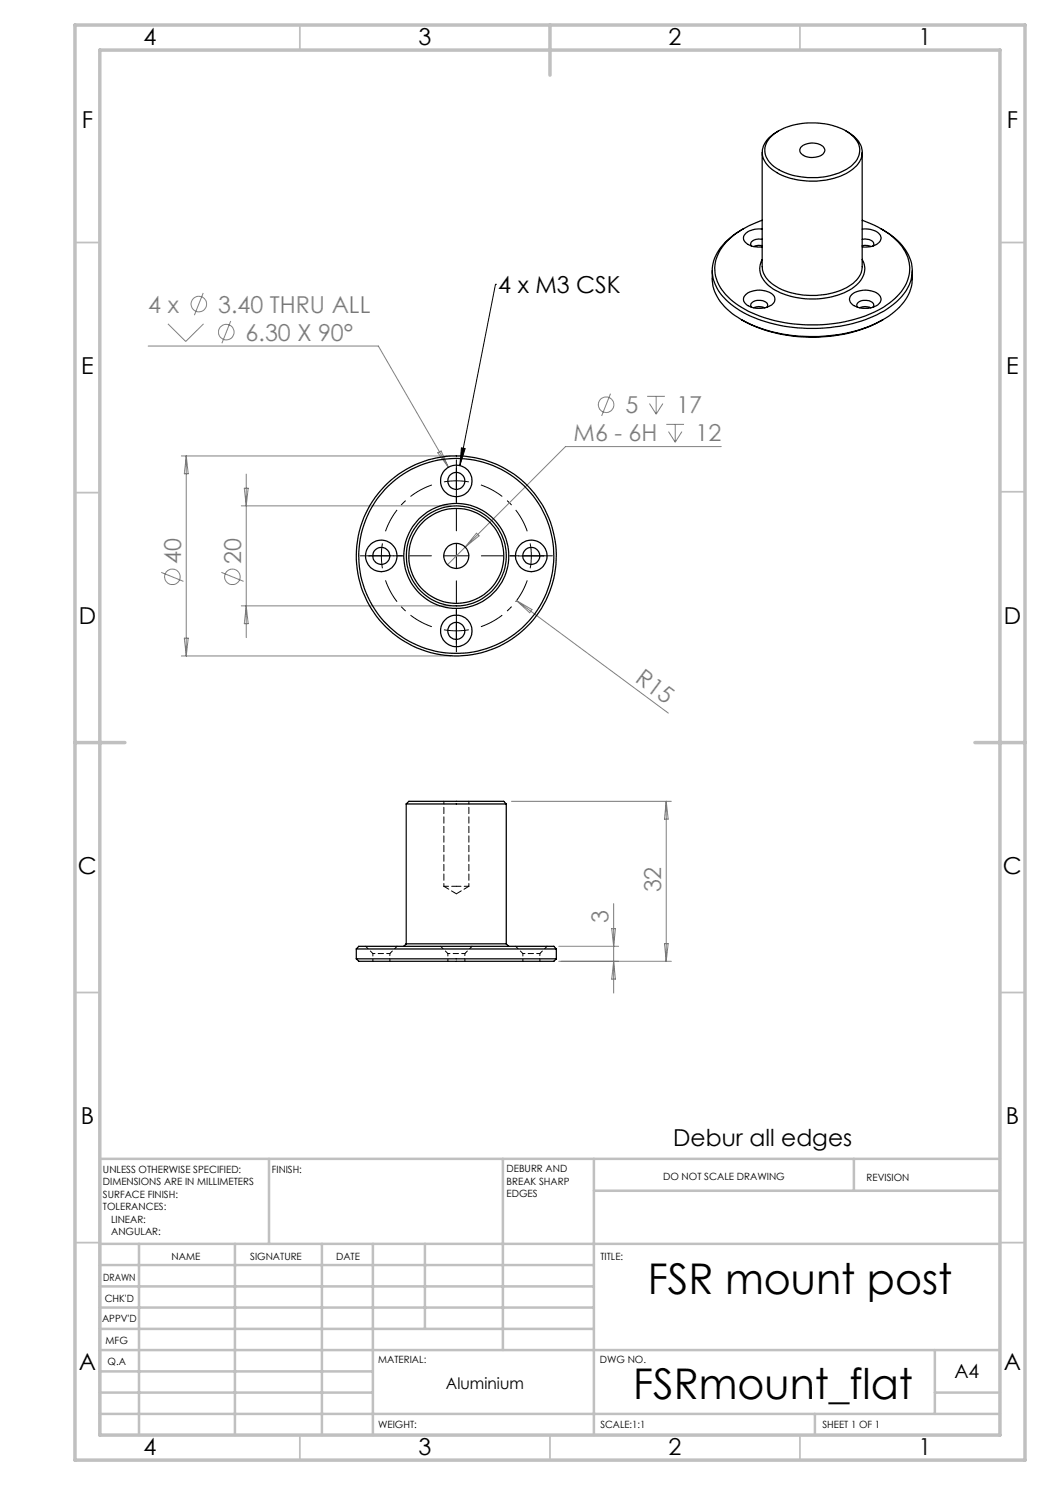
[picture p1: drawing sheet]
<svg xmlns="http://www.w3.org/2000/svg" width="210mm" height="297mm" viewBox="0 0 210 297" stroke-linecap="round" stroke-linejoin="round" font-family="sans-serif">
<g fill="none" stroke="#808080" stroke-width=".2">
<path d="M40.6 58.6l-1.7 4.4M29.6 69.2h46.1l14 24.2M33.6 64.8l3.5 3.5 3.6-3.5M46.1 64.2l-1.7 4.4M122.1 78.7l-1.8 4.5M129.4 79.3h3.6M131.2 79.3v3.5M36.3 91.2h53.9M37.3 91.2v40M37.3 91.2l.3 3.6h-.7zM48.9 97.6h.7l-.4 3.6zM49.2 94.8v32.7"/>
<path d="M87.6 90.6l.6-.4 1.5 3.2zM129.9 80.7l1.3 2.1M132.6 80.7l-1.4 2.1M133.2 84.9h3.6M133.7 86.3l1.3 2.1M135 84.9v3.5M136.4 86.3l-1.4 2.1M144.3 89.3h-31.2l-23.6 23.7M32.2 114.5l4.5 1.8M44.3 114.5l4.4 1.8M48.3 101.2h41.9M95.3 106.6l.5 .6-2.8 2.2z"/>
<path d="M36.3 131.2h53.9M36.9 127.6h.7l-.3 3.6zM48.3 121.2h41.9M49.2 121.2l.4 3.5h-.7zM103.3 120.1l30.4 22.5M103.3 120.1l3.1 1.8-.5 .7zM102.3 160.3h32M133.2 160.3v32M133.2 160.3l.4 3.5h-.7zM111.8 192.3h22.5M111.8 189.3h11.9M122.3 185.7h.8l-.4 3.6z"/>
<path d="M122.7 180.7v17.9M122.7 192.3l.4 3.5h-.8zM132.9 188.7h.7l-.4 3.6z"/>
<circle cx="39.8" cy="60.8" r="1.55"/>
<circle cx="45.3" cy="66.4" r="1.55"/>
<circle cx="121.2" cy="81" r="1.55"/>
<circle cx="34.5" cy="115.4" r="1.56"/>
<circle cx="46.5" cy="115.4" r="1.55"/>
</g>
<path d="M91.3 96.2l-2.5 .2M91.3 96.2l2.5 .2M76.3 111.2l.2 2.5M76.3 111.2l.2-2.5M91.3 126.2l2.5-.2M91.3 126.2l-2.5-.2" fill="none" stroke="#000" stroke-width=".2" stroke-dasharray="15.2 1.3 1.3 1.3" stroke-linecap="butt"/>
<path d="M86.4 97a15 15 0 0 0-9.3 9.3M77.1 116.1a15 15 0 0 0 9.3 9.2M105.4 106.3a15 15 0 0 0-9.2-9.3M96.2 125.3a15 15 0 0 0 9.2-9.2" fill="none" stroke="#000" stroke-width=".2" stroke-dasharray="15.2 1.3 1.3 1.3" stroke-dashoffset="10.4" stroke-linecap="butt"/>
<path d="M99.1 56.9h.1M99.1 56.9l-7.1 36.2M92.3 89.6l.7 .1-1 3.4zM103.8 111.2h5M106 108.7a14.7 14.7 0 0 1 0 5" fill="none" stroke="#000" stroke-width=".2"/>
<g fill="none" stroke="#000" stroke-width=".2" stroke-dasharray="15.2 1.3 1.3 1.3">
<path d="M91.3 96.2v-2.5M91.3 96.2v2.5M91.3 93.7v-1.7M91.3 98.7v1.7M73.8 111.2h-1.7M76.3 111.2h-2.5M76.3 111.2h2.5M78.8 111.2h1.7M91.3 111.2v-2.5M91.3 111.2h-2.5M91.3 111.2v2.5M91.3 111.2h2.5"/>
<path d="M103.8 111.2h-1.7M108.8 111.2h1.7M91.3 126.2v2.5M91.3 126.2v-2.5M91.3 128.7v1.7M91.3 123.7v-1.7"/>
</g>
<path d="M86.3 111.2h-12.5M91.3 106.2v-12.5M91.3 116.2v12.5M96.3 111.2h12.5" fill="none" stroke="#000" stroke-width=".2" stroke-dasharray="15.2 1.3 1.3 1.3" stroke-dashoffset="10.9"/>
<g fill="none" stroke="#c0c0c0" stroke-width=".35">
<path d="M60 5v5M160 5v5M15 48.5h5M200 48.5h5M15 98.5h5M200 98.4h5M15 198.5h5M200 198.5h5M15 248.5h5M200 248.5h5M60 287v5M110 287v5"/>
<path d="M160 287v5"/>
</g>
<g fill="none" stroke="#c0c0c0" stroke-width=".5">
<path d="M53.8 231.8v17M100.6 231.8v38.2M118.8 231.8v55.2M118.8 238.2h81.2M170.8 231.8v6.4M200 231.8h-180v55.2M20 248.8h180M20 257.3h98.8M20 253h98.8M27.8 248.8v38.2M47 248.8v38.2M64.4 248.8v38.2"/>
<path d="M74.6 248.8v38.2M85 248.8v17M20 265.8h98.8M20 261.5h98.8M20 278.5h54.6M20 274.3h54.6M20 270h180M187 278.5h13M187 270v12.8M20 282.8h180M163 282.8v4.2"/>
</g>
<path d="M15 5h190v287h-190zM20 10h180v277h-180zM110 5v10M15 148.5h10M195 148.5h10" fill="none" stroke="#c0c0c0" stroke-width=".7"/>
<path d="M92.3 89.6l.7 .1-1 3.4z" fill="#000"/>
<g fill="none" stroke="#000" stroke-width=".25">
<path d="M152.4 30.5v22.8a5 5 0 0 0 3 4.1 15.1 15.1 0 0 0 15.2-.7 4.3 4.3 0 0 0 1.8-3.4v-22.8M153.9 27.6a12.4 12.4 0 0 1 10.4-2.9 9.4 9.4 0 0 1 7.1 3.6 3.7 3.7 0 0 1-1.3 5 14.4 14.4 0 0 1-15.2 .1 3.7 3.7 0 0 1-1-5.8zM155.7 26.2a5.1 5.1 0 0 0-3.2 4.6 5.5 5.5 0 0 0 3.4 4 15.4 15.4 0 0 0 14.3-.7 4.1 4.1 0 0 0 2-5.1 6.8 6.8 0 0 0-3-2.8M160.2 29.5a3.4 3.4 0 0 1 4.6 .1 1.34 1.34 0 0 1-1.3 1.8 2.82 2.82 0 0 1-3.5-1.2zM142.5 54.1a9.4 9.4 0 0 0 4.5 9l1.3 .9M148.7 45.8a11.2 11.2 0 0 0-6.2 7.3 8.7 8.7 0 0 0 4.3 8.2 27.7 27.7 0 0 0 16.5 4.4 27.1 27.1 0 0 0 14.7-4.3 8.8 8.8 0 0 0 4.4-8.1 10.8 10.8 0 0 0-6.2-7.5M149.2 58.9a4.3 4.3 0 0 1 5.7 .4 1.45 1.45 0 0 1-1.1 2 4.4 4.4 0 0 1-4.8-.7 1.17 1.17 0 0 1 .2-1.7zM152.4 44.1a15 15 0 0 0-8.6 6.4 7.1 7.1 0 0 0 1.8 8.8 22.9 22.9 0 0 0 14.2 5.6 28.3 28.3 0 0 0 17.5-3.9 9.2 9.2 0 0 0 4.7-7.5 9.6 9.6 0 0 0-5.1-7.3l-.7-.4M152.4 45.8a3.7 3.7 0 0 0-3.7 1.5 1.74 1.74 0 0 0 1.5 1.9l1.1 .2h1.1M152.4 51.9a4.2 4.2 0 0 0 1.7 5.5 15.8 15.8 0 0 0 16.7 0 4.1 4.1 0 0 0 1.6-5.5M152.4 47.9a1.87 1.87 0 0 0-2.3 .9l.2 .4M152.4 49.1h-.6l-1.1 .2"/>
<path d="M170.4 58.9a4.4 4.4 0 0 1 5.5 .2 1.39 1.39 0 0 1-.9 2.2 4.4 4.4 0 0 1-4.8-.7 1.17 1.17 0 0 1 .2-1.7zM172.4 44.1l2.5 .9 1.3 .8M172.4 45.8a3.6 3.6 0 0 1 3.7 1.5 1.67 1.67 0 0 1-1.4 1.9l-1.1 .2h-1.2M172.4 47.9a1.81 1.81 0 0 1 2.4 .9l-.2 .4M172.4 49.1h1.1l.7 .2M182.5 54.1a9.1 9.1 0 0 1-4.2 8.7 27.5 27.5 0 0 1-17.4 4.5 27.8 27.8 0 0 1-12.6-3.3M148.3 64a30.4 30.4 0 0 0 28.3 0M150.3 61.5a.84 .84 0 0 1 .7-1.3 2.04 2.04 0 0 1 2.5 .7l-.1 .6M150.7 61.6a2.61 2.61 0 0 1 2.3 0M171.5 61.5a.92 .92 0 0 1 .9-1.4 1.78 1.78 0 0 1 2.4 1l-.2 .4M171.9 61.6a2.62 2.62 0 0 1 2.3 0M81.2 160.8l.6-.5h19l.4 .5"/>
<path d="M81.2 160.8h20M81.2 160.8v28M101.2 160.8v28M71.3 191.8l.5 .5h39l.5-.5M71.3 191.8h40M71.3 189.8h40M71.3 189.8l.5-.5h39l.5 .5M71.3 189.8v2M81.2 188.8h20M81.2 188.8l-.4 .5M101.2 188.8l.5 .5M111.3 189.8v2"/>
<circle cx="91.2" cy="96.2" r="1.71"/>
<circle cx="91.3" cy="96.2" r="3.2"/>
<circle cx="76.3" cy="111.2" r="1.71"/>
<circle cx="76.3" cy="111.2" r="3.2"/>
<circle cx="91.2" cy="111.2" r="20"/>
<circle cx="91.3" cy="111.2" r="9.5"/>
<circle cx="91.3" cy="111.2" r="2.5"/>
<circle cx="91.3" cy="111.2" r="10.5"/>
<circle cx="91.3" cy="111.2" r="10"/>
<circle cx="91.3" cy="111.2" r="19.5"/>
<circle cx="106.3" cy="111.2" r="1.7"/>
<circle cx="106.3" cy="111.2" r="3.1"/>
<circle cx="91.3" cy="126.2" r="1.7"/>
<circle cx="91.3" cy="126.2" r="3.2"/>
</g>
<path d="M74.6 190.7h1.7M74.6 190.7v1.6M76.3 190.7h1.7M78 192.3v-1.6M89.6 190.7h1.7M89.6 190.7v1.6M91.3 190.7h1.7M93 192.3v-1.6M104.6 190.7h1.7M104.6 190.7v1.6M106.3 190.7h1.7M108 192.3v-1.6" fill="none" stroke="#000" stroke-width=".2" stroke-dasharray="1.3 .6" stroke-dashoffset=".8"/>
<path d="M88.8 177.3h2.5M91.3 177.3h2.5" fill="none" stroke="#000" stroke-width=".2" stroke-dasharray="1.3 .6" stroke-dashoffset=".3"/>
<path d="M73.1 189.3l1.5 1.4M78 190.7l1.4-1.4M88.1 189.3l1.5 1.4M93 190.7l1.4-1.4M103.1 189.3l1.5 1.4M108 190.7l1.4-1.4" fill="none" stroke="#000" stroke-width=".2" stroke-dasharray="1.3 .6" stroke-dashoffset=".6"/>
<path d="M88.8 160.3v17M93.8 177.3v-17" fill="none" stroke="#000" stroke-width=".2" stroke-dasharray="1.3 .6" stroke-dashoffset=".7"/>
<path d="M88.8 177.3l2.5 1.5M91.3 178.8l2.5-1.5" fill="none" stroke="#000" stroke-width=".2" stroke-dasharray="1.3 .6" stroke-dashoffset=".1"/>
<g font-size="8.5">
<text x="129.6" y="258.8">FSR mount post</text>
<text x="126.6" y="279.7">FSRmount_flat</text>
</g>
<g font-size="4.7">
<text x="28.7" y="9">4</text>
<text x="83.7" y="9">3</text>
<text x="133.7" y="9">2</text>
<text x="183.7" y="9">1</text>
<text x="16.4" y="25.5">F</text>
<text x="201.4" y="25.5">F</text>
<text x="99.7" y="58.5">4 x M3 CSK</text>
<text x="16.2" y="74.8">E</text>
<text x="201.2" y="74.8">E</text>
<text x="15.8" y="124.8">D</text>
<text x="200.8" y="124.8">D</text>
<text x="15.6" y="174.8">C</text>
<text x="200.6" y="174.8">C</text>
<text x="16.2" y="224.8">B</text>
<text x="201.2" y="224.8">B</text>
<text x="134.7" y="229.2">Debur all edges</text>
<text x="15.8" y="274">A</text>
<text x="200.8" y="274">A</text>
<text x="28.7" y="291">4</text>
<text x="83.7" y="291">3</text>
<text x="133.7" y="291">2</text>
<text x="183.7" y="291">1</text>
</g>
<g font-size="4.7" fill="#808080">
<text x="29.7" y="62.5">4 x</text>
<text x="43.6" y="62.5">3.40 THRU ALL</text>
<text x="49.1" y="68.1">6.30 X 90°</text>
<text x="125.1" y="82.6">5</text>
<text x="135.3" y="82.6">17</text>
<text x="114.7" y="88.2">M6 - 6H</text>
<text x="139.1" y="88.2">12</text>
<text x="36.2" y="112.8" transform="rotate(-90 36.2 112.8)">40</text>
<text x="48.2" y="112.8" transform="rotate(-90 48.2 112.8)">20</text>
<text x="126.8" y="136.2" transform="rotate(37 126.8 136.2)">R15</text>
<text x="132.3" y="178.5" transform="rotate(-90 132.3 178.5)">32</text>
<text x="121.7" y="184.6" transform="rotate(-90 121.7 184.6)">3</text>
</g>
<text font-size="3.9" x="190.9" y="275.5">A4</text>
<text font-size="3.2" x="89.2" y="277.9">Aluminium</text>
<g font-size="2">
<text x="20.6" y="234.6">UNLESS OTHERWISE SPECIFIED:</text>
<text x="20.6" y="237.1">DIMENSIONS ARE IN MILLIMETERS</text>
<text x="20.6" y="239.6">SURFACE FINISH:</text>
<text x="54.4" y="234.6">FINISH:</text>
<text x="101.3" y="234.5">DEBURR AND</text>
<text x="101.3" y="237">BREAK SHARP</text>
<text x="101.3" y="239.5">EDGES</text>
<text x="132.6" y="236">DO NOT SCALE DRAWING</text>
<text x="173.3" y="236.2">REVISION</text>
<text x="20.6" y="242.1">TOLERANCES:</text>
<text x="22.2" y="244.6">LINEAR:</text>
<text x="22.2" y="247.1">ANGULAR:</text>
<text x="34.3" y="252">NAME</text>
<text x="50" y="251.9">SIGNATURE</text>
<text x="67.2" y="251.9">DATE</text>
<text x="120.1" y="251.9">TITLE:</text>
<text x="20.6" y="256.1">DRAWN</text>
<text x="20.9" y="260.3">CHK'D</text>
<text x="20.4" y="264.4">APPV'D</text>
<text x="21.1" y="268.8">MFG</text>
<text x="21.5" y="273">Q.A</text>
<text x="75.6" y="272.5">MATERIAL:</text>
<text x="120" y="272.5">DWG NO.</text>
<text x="75.6" y="285.5">WEIGHT:</text>
<text x="120.1" y="285.6">SCALE:1:1</text>
<text x="164.5" y="285.6">SHEET 1 OF 1</text>
</g>
</svg>
